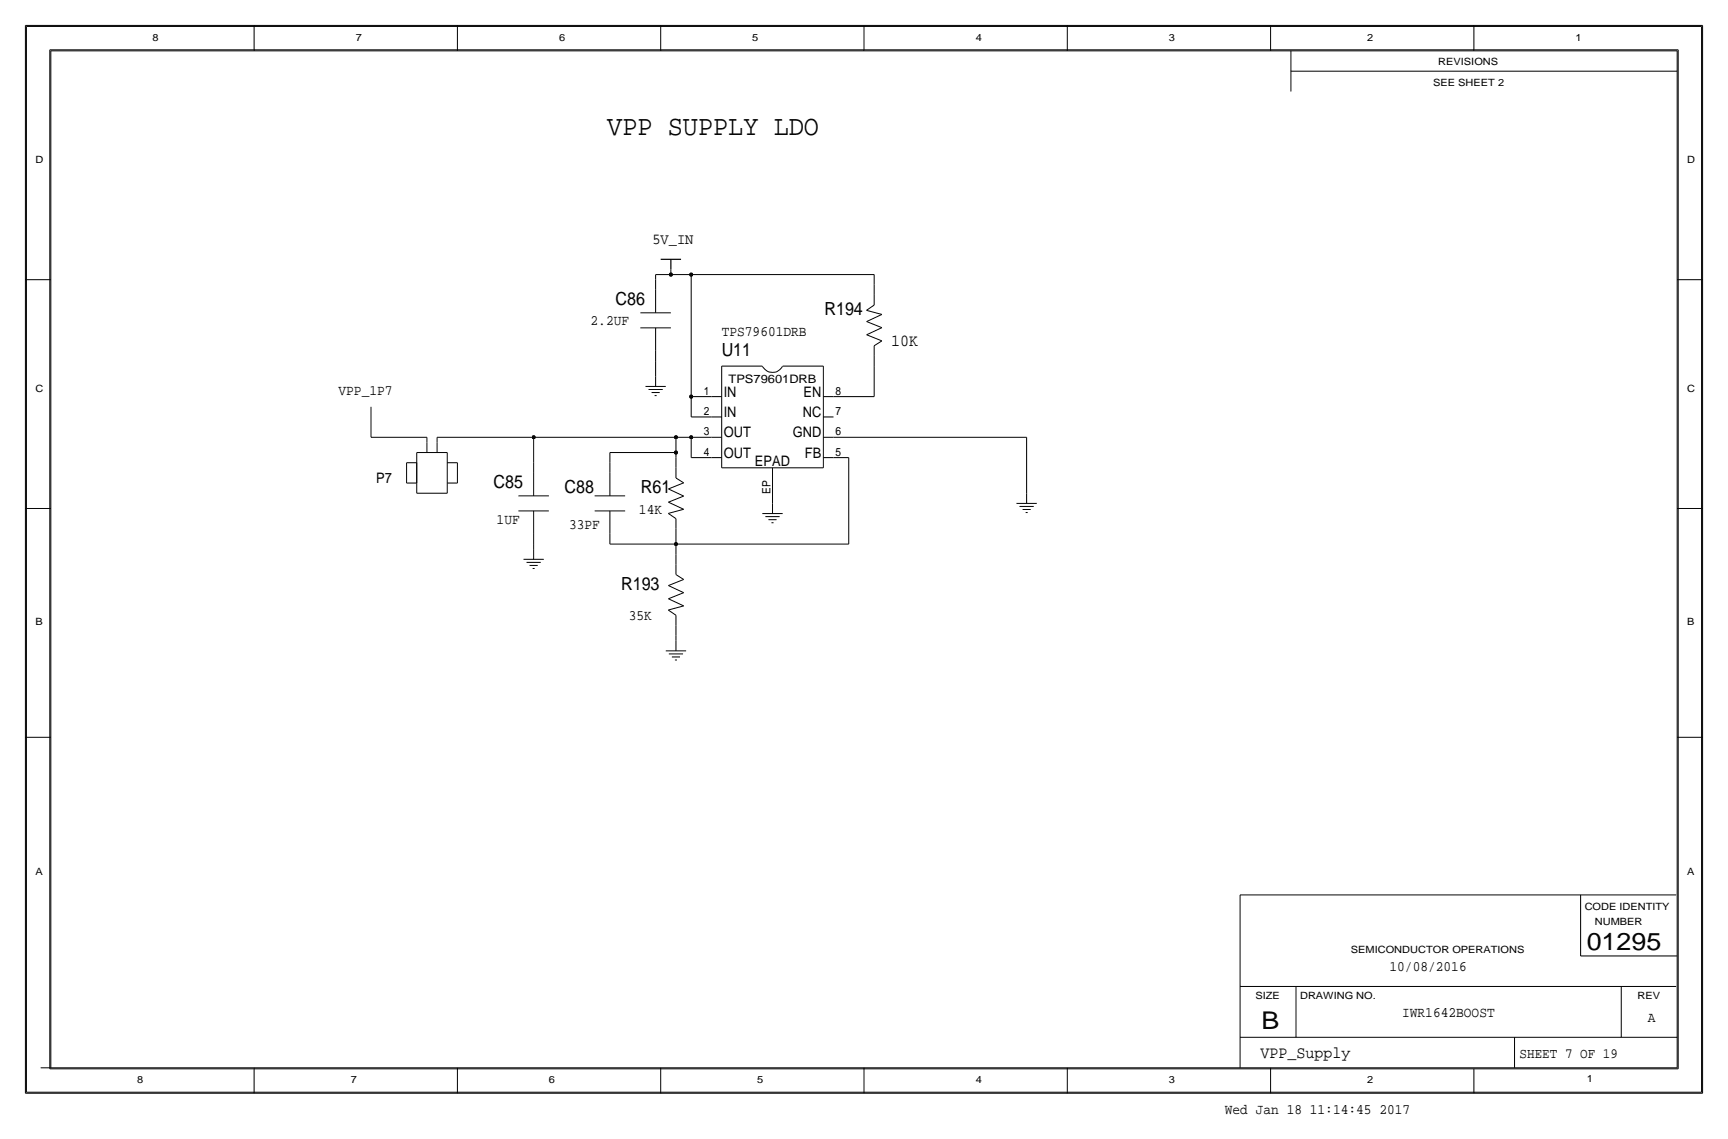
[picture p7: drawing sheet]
<svg xmlns="http://www.w3.org/2000/svg" width="432mm" height="284mm" viewBox="0 0 432 284" stroke-linecap="round" stroke-linejoin="round" font-family="sans-serif">
<g fill="none" stroke="#000" stroke-width=".25">
<path d="M6.3 6.4v266.7zM6.4 6.4h419zM6.6 6.6h418.6zM6.6 6.6v266.2zM12.4 12.4v254.6zM12.4 12.4h407zM12.7 12.7h406.4zM12.7 12.7v254zM63.5 6.4v6.3zM114.3 6.4v6.3zM165.1 6.4v6.3zM215.9 6.4v6.3z"/>
<path d="M266.7 6.3v6.4zM317.5 6.3v6.4zM322.6 17.8h96.5zM322.6 12.7v10.2zM368.3 6.3v6.4zM419.1 12.7v254zM419.4 12.4v254.6zM425.2 6.6v266.2zM425.4 6.4v266.7zM6.3 69.8h6.4zM160 78.1h7.6zM163.8 68.6h3.8z"/>
<path d="M163.8 68.6v1.2zM163.8 69.8v2.6zM163.8 72.4v5.7zM167.6 68.6h5.1zM167.6 67.3v1.3zM172.7 68.6h45.7zM172.7 68.6v30.5zM216.5 77.5l1.9-1.3zM216.6 77.5l3.8 1zM218.4 68.6v2.5zM218.4 71.1v2.6zM218.4 73.7v2.5z"/>
<path d="M419.1 69.8h6.3zM160 81.9h7.6zM161.3 96.5h5.1zM162.1 97.3h3.5zM162.8 98h2zM163.6 98.8h.5zM163.8 90.2v3.8zM163.8 94v2.5zM163.8 87.6v2.6zM163.8 81.9v5.7zM172.7 99.1h5.1zM172.7 99.1v5z"/>
<path d="M177.8 99.1h2.5zM180.3 91.4h10.2zM180.3 91.4v25.4zM190.5 91.5a2.84 2.84 0 0 0 5 0M195.6 91.4h10.1zM205.7 91.4v25.4zM205.7 99.1h2.6zM208.3 99.1h10.1zM216.6 83.6l3.8-1.8zM216.6 80.3l3.8-1.8zM216.6 83.6l3.8 1.5zM216.6 80.3l3.8 1.5z"/>
<path d="M218.4 86.4l2-1.3zM218.4 91.4v7.7zM218.4 88.9v2.5zM218.4 86.4v2.5zM92.7 101.6v7.6zM92.7 109.2h14zM101.6 115.6v5.1zM101.6 115.6h2.5zM104.1 115.6v5.1zM104.1 113h7.7zM104.1 113v10.2zM106.7 109.2v1.3z"/>
<path d="M106.7 110.5v2.5zM109.2 109.2h24.1zM109.2 109.2v1.3zM109.2 110.5v2.5zM111.8 113v10.2zM111.8 115.6h2.5zM114.3 115.6v5.1zM133.3 109.2h35.6zM133.3 109.2v6.4zM133.3 115.6v2.5zM133.3 118.1v5.8zM152.4 113h16.5z"/>
<path d="M152.4 113v2.6zM152.4 115.6v2.5zM152.4 118.1v5.8zM168.9 109.2v3.8zM168.9 113v1.3zM168.9 114.3v2.5zM168.9 116.8v2.6zM168.9 119.4l1.9 1.2zM168.9 109.2h3.8zM172.7 104.1h5.1zM172.7 114.3h5.1zM172.7 109.2h5.1z"/>
<path d="M172.7 109.2v5.1zM177.8 114.3h2.5zM177.8 109.2h2.5zM177.8 104.1h2.5zM180.3 116.8h25.4zM193 119.4v6.3zM193 116.8v2.6zM205.7 104.1h2.6zM205.7 109.2h2.6zM205.7 114.3h2.6zM208.3 114.3h3.8zM208.3 109.2h48.2z"/>
<path d="M212.1 114.3v21.6zM256.5 109.2v14zM6.3 127h6.4zM101.6 120.7h2.5zM104.1 123.2h7.7zM111.8 120.7h2.5zM129.5 123.9h7.7zM129.5 127.6h7.7zM130.8 139.7h5.1zM133.3 135.9v1.3zM133.3 137.2v2.5zM133.3 133.4v2.5z"/>
<path d="M133.3 127.6v5.8zM148.6 123.9h7.6zM148.6 127.6h7.6zM152.4 135.9h16.5zM152.4 133.4v2.5zM152.4 127.6v5.8zM167 128.2l1.9 1.3zM167 122.1l3.8-1.5zM167 125.4l3.8-1.5zM167 128.2l3.8-1zM167 122.1l3.8 1.8zM167 125.4l3.8 1.8z"/>
<path d="M168.9 135.9h43.2zM168.9 135.9v2.5zM168.9 134.6v1.3zM168.9 138.4v2.6zM168.9 132.1v2.5zM168.9 129.5v2.6zM190.5 128.3h5.1zM191.3 129h3.5zM192 129.8h2.1zM192.8 130.6h.5zM193 125.7v2.6zM254 125.7h5.1z"/>
<path d="M254.8 126.5h3.5zM255.5 127.3h2.1zM256.3 128h.5zM256.5 123.2v2.5zM419.1 127h6.3zM131.6 140.5h3.5zM132.3 141.2h2.1zM133.1 142h.5zM167 152.3l1.9 1.4zM167 146.3l3.8-1.6zM167 149.6l3.8-1.6zM167 152.3l3.8-1z"/>
<path d="M167 146.3l3.8 1.7zM167 149.6l3.8 1.7zM168.9 158.8v1.2zM168.9 156.2v2.6zM168.9 153.7v2.5zM168.9 141v2.5zM168.9 143.5l1.9 1.2zM166.4 162.6h5.1zM167.1 163.3h3.6zM167.9 164.1h2zM168.7 164.8h.5zM168.9 160v2.6z"/>
<path d="M6.3 184.2h6.4zM419.1 184.2h6.3zM309.9 223.5v43.2zM309.9 223.5h108.9zM395 238.8h24.1zM395 223.5v15.3zM309.9 259.1h109.2zM309.9 246.4h108.9zM323.8 246.4v12.7zM378.5 259.1v7.6zM405.1 246.4v12.7zM6.4 273.1h419z"/>
<path d="M6.6 272.8h418.6zM10.2 266.7h408.9zM12.4 267h407zM63.5 266.7v6.4zM114.3 266.7v6.4zM165.1 266.7v6.4zM215.9 266.7v6.4zM266.7 266.7v6.4zM317.5 266.7v6.4zM368.3 267v6.1z"/>
</g>
<g fill="#000" stroke="#000" stroke-width=".25">
<circle cx="167.6" cy="68.6" r=".41"/>
<circle cx="172.7" cy="68.6" r=".41"/>
<circle cx="172.7" cy="99.1" r=".41"/>
<circle cx="133.3" cy="109.2" r=".41"/>
<circle cx="168.9" cy="113" r=".41"/>
<circle cx="168.9" cy="109.2" r=".41"/>
<circle cx="172.7" cy="109.2" r=".41"/>
<circle cx="168.9" cy="135.9" r=".41"/>
</g>
<path d="M165.1 64.8h5.1zM167.6 64.8v2.5z" fill="none" stroke="#000" stroke-width=".3"/>
<text font-size="7.1" x="151.7" y="33.7">VPP SUPPLY LDO</text>
<g font-size="6.1">
<text x="396.5" y="237.4">01295</text>
<text x="315.2" y="257">B</text>
</g>
<g font-size="4.5">
<text x="153.8" y="76.2">C86</text>
<text x="206" y="78.7">R194</text>
<text x="180.3" y="88.9">U11</text>
<text x="123.3" y="121.9">C85</text>
<text x="141.1" y="123.2">C88</text>
<text x="160.1" y="123.2">R61</text>
<text x="155.2" y="147.3">R193</text>
</g>
<g font-size="4.2">
<text x="222.7" y="86.4">10K</text>
<text x="315" y="264.2">VPP_Supply</text>
</g>
<text font-size="3.8" x="163" y="61">5V_IN</text>
<g font-size="3.6">
<text x="147.6" y="81.3">2.2UF</text>
<text x="180.3" y="83.8">TPS79601DRB</text>
<text x="84.6" y="98.6">VPP_1P7</text>
<text x="180.8" y="99.1">IN</text>
<text x="200.8" y="99.1">EN</text>
<text x="180.8" y="104.1">IN</text>
<text x="200.6" y="104.1">NC</text>
<text x="180.8" y="109.2">OUT</text>
<text x="198.1" y="109.2">GND</text>
<text x="180.8" y="114.3">OUT</text>
<text x="188.7" y="116.3">EPAD</text>
<text x="201.1" y="114.3">FB</text>
<text x="94" y="120.7">P7</text>
<text x="124.1" y="130.8">1UF</text>
<text x="159.7" y="128.3">14K</text>
<text x="142.2" y="132.1">33PF</text>
<text x="157.1" y="154.9">35K</text>
<text x="347.2" y="242.6">10/08/2016</text>
<text x="350.4" y="254">IWR1642BOOST</text>
<text x="411.8" y="255.3">A</text>
<text x="306.1" y="278.1">Wed Jan 18 11:14:45 2017</text>
</g>
<text font-size="3.5" x="379.7" y="264.2">SHEET 7 OF 19</text>
<g font-size="2.9">
<text x="182" y="95.7">TPS79601DRB</text>
<text x="175.9" y="98.6">1</text>
<text x="208.8" y="98.6">8</text>
<text x="175.9" y="103.6">2</text>
<text x="208.8" y="103.6">7</text>
<text x="175.9" y="113.8">4</text>
<text x="175.9" y="108.7">3</text>
<text x="208.8" y="108.7">6</text>
<text x="208.8" y="113.8">5</text>
<text x="192.5" y="123.3" transform="rotate(-90 192.5 123.3)">EP</text>
</g>
<g font-size="2.5">
<text x="38.1" y="10.2">8</text>
<text x="88.9" y="10.2">7</text>
<text x="139.7" y="10.2">6</text>
<text x="188" y="10.2">5</text>
<text x="243.8" y="10.2">4</text>
<text x="292.1" y="10.2">3</text>
<text x="341.6" y="10.2">2</text>
<text x="393.7" y="10.2">1</text>
<text x="359.4" y="16.3">REVISIONS</text>
<text x="358.1" y="21.6">SEE SHEET 2</text>
<text x="8.9" y="40.6">D</text>
<text x="421.6" y="40.6">D</text>
<text x="8.9" y="97.8">C</text>
<text x="421.6" y="97.8">C</text>
<text x="8.9" y="156.2">B</text>
<text x="421.6" y="156.2">B</text>
<text x="8.9" y="218.4">A</text>
<text x="421.6" y="218.4">A</text>
<text x="396" y="227.2">CODE IDENTITY</text>
<text x="398.5" y="231">NUMBER</text>
<text x="337.6" y="238">SEMICONDUCTOR OPERATIONS</text>
<text x="313.7" y="249.4">SIZE</text>
<text x="324.9" y="249.4">DRAWING NO.</text>
<text x="409.2" y="249.4">REV</text>
<text x="34.3" y="270.5">8</text>
<text x="87.6" y="270.5">7</text>
<text x="137.2" y="270.5">6</text>
<text x="189.2" y="270.5">5</text>
<text x="243.8" y="270.5">4</text>
<text x="292.1" y="270.5">3</text>
<text x="341.6" y="270.5">2</text>
<text x="396.5" y="270.3">1</text>
</g>
</svg>
